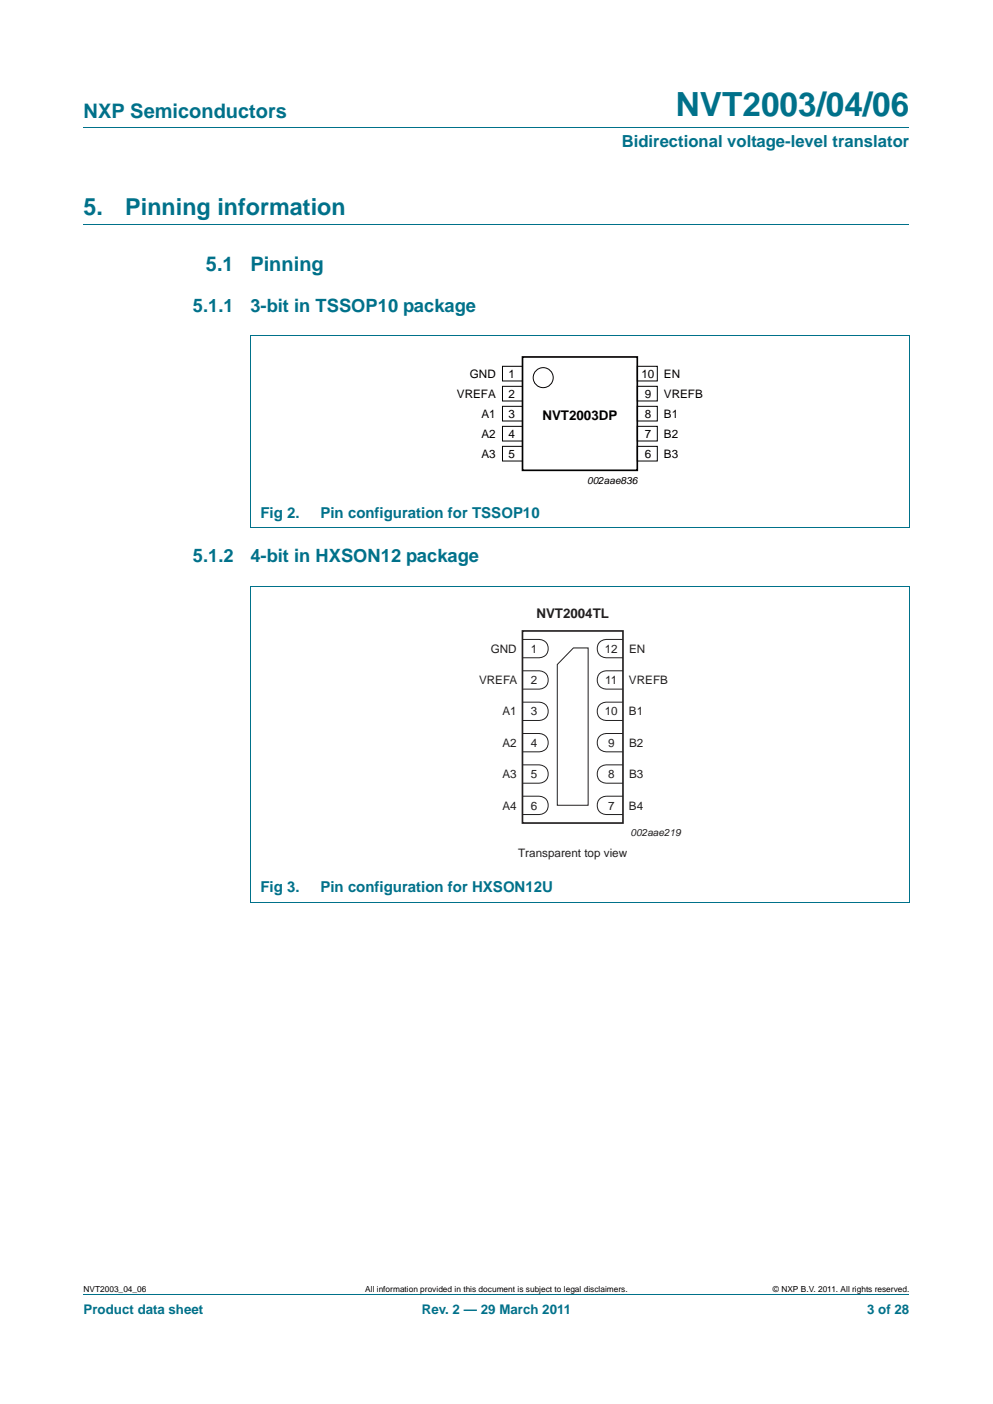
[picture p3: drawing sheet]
<svg xmlns="http://www.w3.org/2000/svg" width="210mm" height="297mm" viewBox="0 0 210 297" stroke-linecap="round" stroke-linejoin="round" font-family="sans-serif">
<path d="M17.7 27h174.6M17.7 47.4h174.6M52.9 71.1h139.4v40.5M53 71.1v40.5M52.9 111.7h139.4M52.9 124h139.4M53 124v66.9M192.3 124v66.9M52.9 190.9h139.4M17.7 273.9h174.6" fill="none" stroke="#00718a" stroke-width=".21"/>
<g fill="none" stroke="#000" stroke-width=".21">
<path d="M106.3 77.5h4.2v3.1h-4.2zM134.8 77.5h4.2v3.1h-4.2zM106.3 81.7h4.2v3.1h-4.2zM106.3 86h4.2v3.1h-4.2zM106.3 90.2h4.2v3.1h-4.2zM106.3 94.4h4.2v3.1h-4.2zM134.8 94.4h4.2v3.1h-4.2zM134.8 86h4.2v3.1h-4.2zM134.8 90.2h4.2v3.1h-4.2zM134.8 81.7h4.2v3.1h-4.2z"/>
<circle cx="114.9" cy="79.9" r="2.12"/>
</g>
<path d="M110.5 75.5h24.3v24h-24.3z" fill="none" stroke="#000" stroke-width=".35"/>
<path d="M110.5 133.5h21.2v40.6h-21.2z" fill="none" stroke="#231f20" stroke-width=".35"/>
<g fill="none" stroke="#231f20" stroke-width=".21">
<path d="M110.5 135.3h3.5a1.94 1.94 0 0 1 1.9 1.9 1.94 1.94 0 0 1-1.9 2h-3.5M121.3 137.1h3.1v33.3h-6.6v-29.8zM131.7 135.3h-3.5a1.94 1.94 0 0 0-1.9 1.9 1.94 1.94 0 0 0 1.9 2h3.5M110.5 141.9h3.5a1.94 1.94 0 0 1 1.9 2 1.94 1.94 0 0 1-1.9 1.9h-3.5M110.5 148.6h3.5a1.94 1.94 0 0 1 1.9 1.9 1.94 1.94 0 0 1-1.9 1.9h-3.5M110.5 155.2h3.5a1.94 1.94 0 0 1 1.9 1.9 1.94 1.94 0 0 1-1.9 2h-3.5M131.7 141.9h-3.5a1.94 1.94 0 0 0-1.9 2 1.94 1.94 0 0 0 1.9 1.9h3.5M131.7 148.6h-3.5a1.94 1.94 0 0 0-1.9 1.9 1.94 1.94 0 0 0 1.9 1.9h3.5M131.7 155.2h-3.5a1.94 1.94 0 0 0-1.9 1.9 1.94 1.94 0 0 0 1.9 2h3.5M110.5 161.8h3.5a1.94 1.94 0 0 1 1.9 2 1.94 1.94 0 0 1-1.9 1.9h-3.5M110.5 168.5h3.5a1.94 1.94 0 0 1 1.9 1.9 1.94 1.94 0 0 1-1.9 1.9h-3.5M131.7 161.8h-3.5a1.94 1.94 0 0 0-1.9 2 1.94 1.94 0 0 0 1.9 1.9h3.5"/>
<path d="M131.7 168.5h-3.5a1.94 1.94 0 0 0-1.9 1.9 1.94 1.94 0 0 0 1.9 1.9h3.5"/>
</g>
<text font-size="7" fill="#00718a" x="142.9" y="24.6">NVT2003/04/06</text>
<g font-size="4.9" fill="#00718a">
<text x="17.7" y="45.4">5.</text>
<text x="26.5" y="45.4">Pinning information</text>
</g>
<g font-size="4.2" fill="#00718a">
<text x="17.7" y="24.9">NXP Semiconductors</text>
<text x="43.5" y="57.3">5.1</text>
<text x="53" y="57.3">Pinning</text>
</g>
<g font-size="3.9" fill="#00718a">
<text x="40.8" y="65.9">5.1.1</text>
<text x="53" y="65.9">3-bit in TSSOP10 package</text>
<text x="40.8" y="118.8">5.1.2</text>
<text x="53" y="118.8">4-bit in HXSON12 package</text>
</g>
<text font-size="3.5" fill="#00718a" x="131.5" y="31.1">Bidirectional voltage-level translator</text>
<g font-size="3.2" fill="#00718a">
<text x="55.1" y="109.5">Fig 2.</text>
<text x="67.8" y="109.5">Pin configuration for TSSOP10</text>
<text x="55.1" y="188.8">Fig 3.</text>
<text x="67.8" y="188.8">Pin configuration for HXSON12U</text>
</g>
<text font-size="2.8" x="114.7" y="88.8">NVT2003DP</text>
<text font-size="2.8" fill="#231f20" x="113.4" y="130.7">NVT2004TL</text>
<g font-size="2.8" fill="#00718a">
<text x="17.7" y="277.9">Product data sheet</text>
<text x="89.2" y="277.9">Rev. 2 — 29 March 2011</text>
<text x="183.4" y="277.9">3 of 28</text>
</g>
<g font-size="2.5">
<text x="99.4" y="80">GND</text>
<text x="107.5" y="80">1</text>
<text x="135.6" y="80">10</text>
<text x="140.4" y="80">EN</text>
<text x="96.6" y="84.3">VREFA</text>
<text x="101.8" y="88.5">A1</text>
<text x="107.5" y="84.2">2</text>
<text x="107.5" y="88.4">3</text>
<text x="136.3" y="88.4">8</text>
<text x="136.3" y="84.2">9</text>
<text x="140.4" y="84.3">VREFB</text>
<text x="140.4" y="88.5">B1</text>
<text x="101.8" y="92.7">A2</text>
<text x="107.5" y="92.7">4</text>
<text x="136.3" y="92.7">7</text>
<text x="140.4" y="92.7">B2</text>
<text x="101.8" y="97">A3</text>
<text x="107.5" y="96.9">5</text>
<text x="136.3" y="96.9">6</text>
<text x="140.4" y="97">B3</text>
</g>
<g font-size="2.5" fill="#231f20">
<text x="103.8" y="138.1">GND</text>
<text x="112.3" y="138.1">1</text>
<text x="127.9" y="138.1">12</text>
<text x="133" y="138.1">EN</text>
<text x="101.3" y="144.7">VREFA</text>
<text x="112.3" y="144.7">2</text>
<text x="128" y="144.7">11</text>
<text x="133" y="144.7">VREFB</text>
<text x="106.2" y="151.4">A1</text>
<text x="112.3" y="151.4">3</text>
<text x="127.9" y="151.4">10</text>
<text x="133" y="151.4">B1</text>
<text x="106.2" y="158">A2</text>
<text x="112.3" y="158">4</text>
<text x="128.6" y="158">9</text>
<text x="133" y="158">B2</text>
<text x="106.2" y="164.6">A3</text>
<text x="112.3" y="164.6">5</text>
<text x="128.6" y="164.6">8</text>
<text x="133" y="164.6">B3</text>
<text x="106.2" y="171.3">A4</text>
<text x="112.3" y="171.3">6</text>
<text x="128.6" y="171.3">7</text>
<text x="133" y="171.3">B4</text>
<text x="109.6" y="181.3">Transparent top view</text>
</g>
<text font-size="2.1" x="124.2" y="102.3">002aae836</text>
<text font-size="2.1" fill="#231f20" x="133.4" y="176.8">002aae219</text>
<g font-size="1.8">
<text x="17.7" y="273.3">NVT2003_04_06</text>
<text x="77.2" y="273.3">All information provided in this document is subject to legal disclaimers.</text>
<text x="163.5" y="273.3">© NXP B.V. 2011. All rights reserved.</text>
</g>
</svg>
